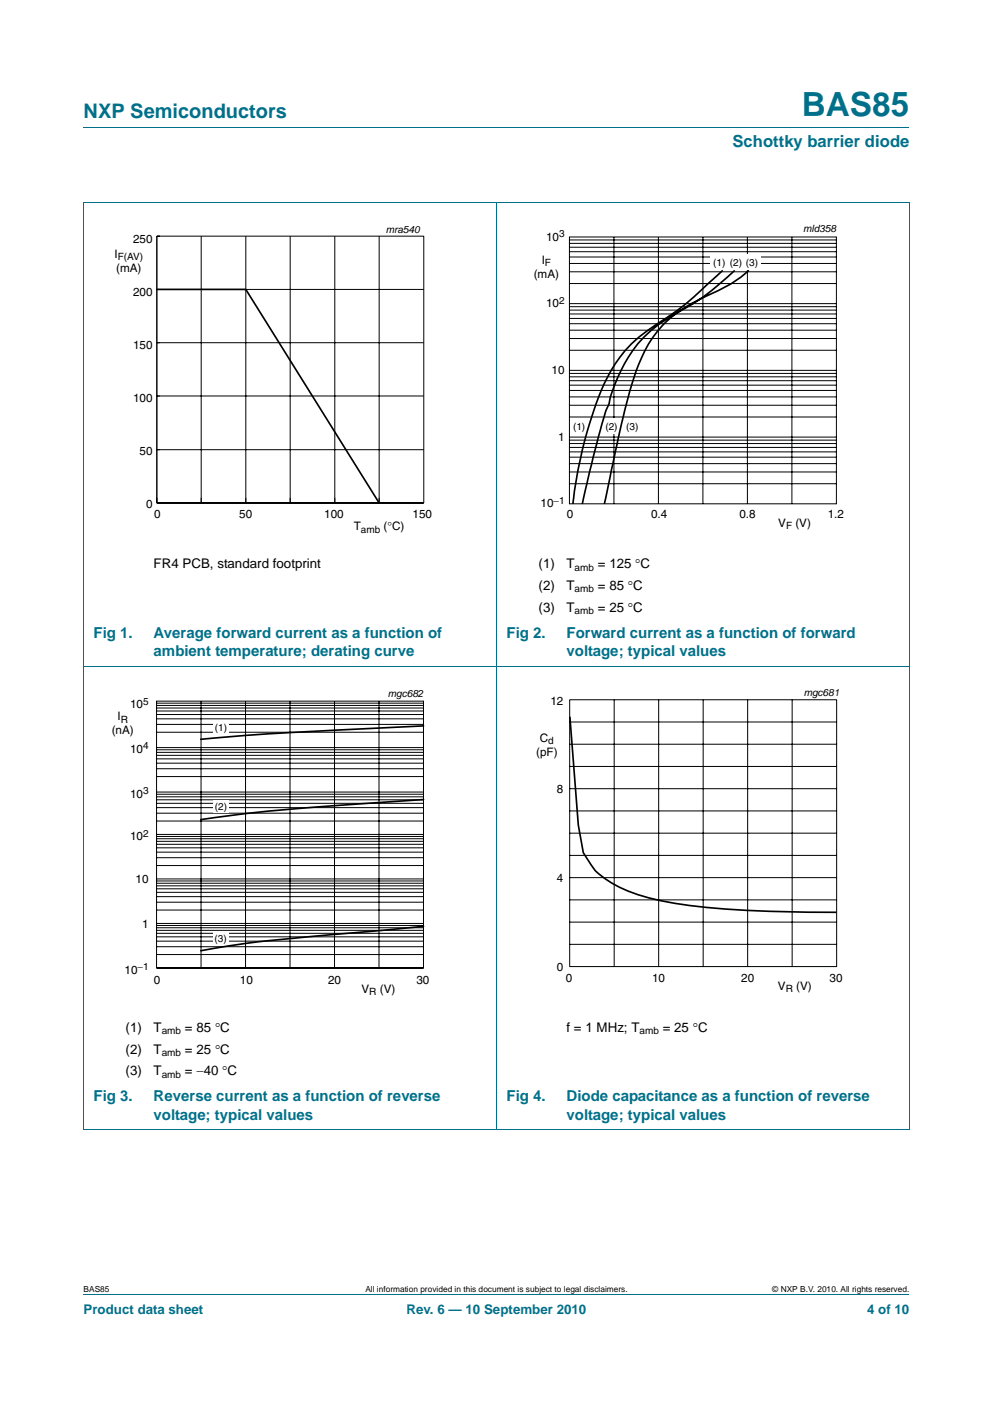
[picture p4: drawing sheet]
<svg xmlns="http://www.w3.org/2000/svg" width="210mm" height="297mm" viewBox="0 0 210 297" stroke-linecap="round" stroke-linejoin="round" font-family="sans-serif">
<path d="M17.7 27h174.6M17.6 42.9h174.7M17.7 42.9v196.1M105 42.8v196.3M192.3 42.9v196.1M17.6 140.9h174.7M17.6 239h174.7M17.7 273.9h174.6" fill="none" stroke="#00708a" stroke-width=".21"/>
<g fill="none" stroke="#000" stroke-width=".21">
<path d="M33.2 50h56.4v56.4h-56.4zM42.5 50v56.4M52 50v56.4M61.4 50v56.4M70.8 50v56.4M80.2 50v56.4M120.4 50.1h56.5v56.5h-56.5zM120.4 60h56.5M120.4 57.5h56.5M120.4 55.7h56.5M120.4 54.4h56.5M120.4 53.3h56.5"/>
<path d="M120.4 52.3h56.5M120.4 51.5h56.5M120.4 50.8h56.5M129.8 50.1v56.5M139.2 50.1v56.5M148.6 50.1v56.5M158 50.1v56.5M167.5 50.1v56.5M33.2 72.5h56.4M33.2 61.2h56.4M120.4 79.7h56.5M120.4 79h56.5"/>
<path d="M120.4 78.4h56.5M120.4 74.1h56.5M120.4 71.6h56.5M120.4 69.9h56.5M120.4 68.5h56.5M120.4 67.4h56.5M120.4 66.4h56.5M120.4 65.6h56.5M120.4 64.9h56.5M120.4 64.2h56.5M33.2 95.1h56.4M33.2 83.8h56.4"/>
<path d="M120.4 99.9h56.5M120.4 98.1h56.5M120.4 96.7h56.5M120.4 95.6h56.5M120.4 94.7h56.5M120.4 93.8h56.5M120.4 93.1h56.5M120.4 92.5h56.5M120.4 88.2h56.5M120.4 85.7h56.5M120.4 84h56.5M120.4 82.6h56.5"/>
<path d="M120.4 81.5h56.5M120.4 80.5h56.5M120.4 102.3h56.5"/>
</g>
<path d="M152.8 57.2l-4.6 4.3a49.9 49.9 0 0 1-9.2 7 30 30 0 0 0-13 17 94 94 0 0 0-4.9 21.1M155.4 57.2l-1.6 1.4a48.5 48.5 0 0 1-9.7 7.1 26.8 26.8 0 0 0-11.2 9.9l-2.2 4.2a24.6 24.6 0 0 0-1.9 5.7l-.7 1.4-1.6 5.6-3.4 14.1M158.4 57.2a30.2 30.2 0 0 1-9.5 5.7 24.7 24.7 0 0 0-11.7 9.8 61.3 61.3 0 0 0-5.8 17l-3.6 16.9M33.2 61.2h18.8l28.2 45.2" fill="none" stroke="#000" stroke-width=".35"/>
<path d="M20.5 47.1h81.8v66.4h-81.8z" fill="none" stroke="#fff" stroke-width=".21"/>
<g fill="#fff">
<path d="M150.2 54.1h3.7v2.6h-3.7z"/>
<path d="M153.7 54.1h3.7v2.6h-3.7z"/>
<path d="M157.1 53.8h3.7v3.2h-3.7z"/>
<path d="M128.2 88.6h2v3.2h-2z"/>
</g>
<path d="M107.7 47.3h81.9v66.3h-81.9zM20.4 145.5h81.9v66.3h-81.9z" fill="none" stroke="#fff" stroke-width=".21"/>
<g fill="none" stroke="#000" stroke-width=".21">
<path d="M33.1 158.2h56.4M33.1 148.3h56.5v56.5h-56.5zM33.1 159.8h56.5M33.1 159.2h56.5M33.1 158.6h56.5M33.1 154.9h56.5M33.1 153.3h56.5M33.1 152.1h56.5M33.1 151.2h56.5M33.1 150.4h56.5M33.1 149.8h56.5M33.1 149.2h56.5"/>
<path d="M33.1 148.8h56.5M42.5 148.4v56.4M51.9 148.4v56.4M61.3 148.4v56.4M70.7 148.4v56.4M80.1 148.4v56.4M33.1 167.6h56.4M33.1 179.4h56.5M33.1 178.6h56.5M33.1 178h56.5M33.1 177.4h56.5M33.1 177h56.5"/>
<path d="M33.1 176.5h56.5M33.1 173.7h56.5M33.1 172h56.5M33.1 170.9h56.5M33.1 170h56.5M33.1 169.2h56.5M33.1 168.6h56.5M33.1 168h56.5M33.1 164.3h56.5M33.1 162.6h56.5M33.1 161.5h56.5M33.1 160.6h56.5"/>
<path d="M33.1 199.1h56.5M33.1 198.2h56.5M33.1 197.5h56.5M33.1 196.8h56.5M33.1 196.3h56.5M33.1 195.8h56.5M33.1 195.4h56.5M33.1 192.5h56.5M33.1 190.9h56.5M33.1 189.7h56.5M33.1 188.8h56.5M33.1 188h56.5"/>
<path d="M33.1 187.4h56.5M33.1 186.9h56.5M33.1 186.4h56.5M33.1 186h56.5M33.1 183.1h56.5M33.1 181.5h56.5M33.1 180.3h56.5M33.1 202h56.5M33.1 204.8h56.5M33.1 200.3h56.5"/>
</g>
<g fill="#fff">
<path d="M45.2 152.5h3.2v3.1h-3.2z"/>
<path d="M45.2 169.3h3.2v2.7h-3.2z"/>
<path d="M45 197.1h3.3v2.6h-3.3z"/>
</g>
<path d="M89.6 153.6l-33 1.7-14.2 1.1M120.5 151.6l1.8 23 1.2 6a14.7 14.7 0 0 0 5.4 5.9 36.6 36.6 0 0 0 14.5 4.7 227 227 0 0 0 33.5 1.8M89.6 169.2l-23.6 1.6a303.3 303.3 0 0 0-23.6 2.6M89.6 196l-33 3-8.2 1.1-6 1" fill="none" stroke="#000" stroke-width=".35"/>
<g fill="none" stroke="#000" stroke-width=".21">
<path d="M120.5 148h56.4v56.5h-56.4zM120.5 152.7h56.4M120.5 157.5h56.4M129.9 148v56.5M139.3 148v56.5M148.7 148v56.5M158.1 148v56.5M167.5 148v56.5M120.5 171.6h56.4M120.5 176.3h56.4M120.5 166.9h56.4M120.5 162.2h56.4"/>
<path d="M120.5 185.7h56.4M120.5 190.4h56.4M120.5 195.1h56.4M120.5 199.8h56.4M120.5 181h56.4"/>
</g>
<path d="M107.8 145.2h81.8v66.3h-81.8z" fill="none" stroke="#fff" stroke-width=".21"/>
<text font-size="7" fill="#00708a" x="169.6" y="24.6">BAS85</text>
<text font-size="4.2" fill="#00708a" x="17.7" y="24.9">NXP Semiconductors</text>
<text font-size="3.5" fill="#00708a" x="154.9" y="31.1">Schottky barrier diode</text>
<g font-size="3.2" fill="#00708a">
<text x="19.8" y="134.9">Fig 1.</text>
<text x="32.5" y="134.9">Average forward current as a function of</text>
<text x="107.1" y="134.9">Fig 2.</text>
<text x="119.8" y="134.9">Forward current as a function of forward</text>
<text x="32.5" y="138.8">ambient temperature; derating curve</text>
<text x="119.8" y="138.8">voltage; typical values</text>
<text x="19.8" y="233">Fig 3.</text>
<text x="32.5" y="233">Reverse current as a function of reverse</text>
<text x="107.1" y="233">Fig 4.</text>
<text x="119.8" y="233">Diode capacitance as a function of reverse</text>
<text x="32.5" y="236.9">voltage; typical values</text>
<text x="119.8" y="236.9">voltage; typical values</text>
</g>
<g font-size="2.8">
<text x="32.5" y="120.2">FR4 PCB, standard footprint</text>
<text x="113.9" y="120.2">(1)</text>
<text x="113.9" y="124.8">(2)</text>
<text x="119.8" y="120.2">T</text>
<text x="119.8" y="124.8">T</text>
<text x="126.4" y="120.2">= 125 °C</text>
<text x="126.4" y="124.8">= 85 °C</text>
<text x="113.9" y="129.4">(3)</text>
<text x="119.8" y="129.4">T</text>
<text x="126.4" y="129.4">= 25 °C</text>
<text x="26.6" y="218.3">(1)</text>
<text x="32.5" y="218.3">T</text>
<text x="39.1" y="218.3">= 85 °C</text>
<text x="119.8" y="218.3">f = 1 MHz; T</text>
<text x="140.1" y="218.3">= 25 °C</text>
<text x="26.6" y="222.9">(2)</text>
<text x="26.6" y="227.5">(3)</text>
<text x="32.5" y="222.9">T</text>
<text x="32.5" y="227.5">T</text>
<text x="39.1" y="222.9">= 25 °C</text>
<text x="39.1" y="227.5">= −40 °C</text>
</g>
<g font-size="2.8" fill="#00708a">
<text x="17.7" y="277.9">Product data sheet</text>
<text x="86" y="277.9">Rev. 6 — 10 September 2010</text>
<text x="183.4" y="277.9">4 of 10</text>
</g>
<g font-size="2.5">
<text x="28.1" y="51.5">250</text>
<text x="115.5" y="50.9">10</text>
<text x="24.2" y="54.6">I</text>
<text x="24.6" y="57.6">(mA)</text>
<text x="112.9" y="58.9">(mA)</text>
<text x="114.6" y="55.9">I</text>
<text x="28.1" y="62.7">200</text>
<text x="115.5" y="65">10</text>
<text x="28.1" y="73.9">150</text>
<text x="116.7" y="79.1">10</text>
<text x="28.1" y="85.1">100</text>
<text x="118" y="93.2">1</text>
<text x="29.5" y="96.3">50</text>
<text x="30.9" y="107.5">0</text>
<text x="114.3" y="107.3">10</text>
<text x="32.6" y="109.6">0</text>
<text x="50.6" y="109.6">50</text>
<text x="68.6" y="109.6">100</text>
<text x="74.8" y="112.2">T</text>
<text x="81.1" y="112.2">(°C)</text>
<text x="87.2" y="109.6">150</text>
<text x="119.8" y="109.5">0</text>
<text x="137.7" y="109.5">0.4</text>
<text x="156.4" y="109.5">0.8</text>
<text x="164.6" y="111.5">V</text>
<text x="168.2" y="111.5">(V)</text>
<text x="175" y="109.5">1.2</text>
<text x="27.5" y="149.9">10</text>
<text x="116.4" y="149.1">12</text>
<text x="23.6" y="155.4">(nA)</text>
<text x="24.8" y="152.4">I</text>
<text x="27.5" y="159.2">10</text>
<text x="113.4" y="160">(pF)</text>
<text x="114.2" y="157">C</text>
<text x="117.8" y="167.8">8</text>
<text x="27.5" y="168.8">10</text>
<text x="27.5" y="177.8">10</text>
<text x="28.7" y="186.7">10</text>
<text x="117.8" y="186.7">4</text>
<text x="30" y="196.2">1</text>
<text x="26.3" y="206.1">10</text>
<text x="32.5" y="208.1">0</text>
<text x="50.7" y="208.1">10</text>
<text x="69.4" y="208.1">20</text>
<text x="88.1" y="208.1">30</text>
<text x="117.8" y="205.4">0</text>
<text x="119.7" y="207.8">0</text>
<text x="137.9" y="207.8">10</text>
<text x="156.8" y="207.8">20</text>
<text x="164.5" y="209.4">V</text>
<text x="168.4" y="209.4">(V)</text>
<text x="175.4" y="207.8">30</text>
<text x="76.4" y="210.1">V</text>
<text x="80.3" y="210.1">(V)</text>
</g>
<g font-size="2.1">
<text x="81.6" y="49.2">mra540</text>
<text x="118.2" y="50.2">3</text>
<text x="169.8" y="49.2">mld358</text>
<text x="24.9" y="55.1">F(AV)</text>
<text x="115.2" y="56.4">F</text>
<text x="150.8" y="56.3">(1)</text>
<text x="154.4" y="56.3">(2)</text>
<text x="157.7" y="56.3">(3)</text>
<text x="118.2" y="64.3">2</text>
<text x="121.2" y="91">(1)</text>
<text x="128" y="91">(2)</text>
<text x="132.4" y="91">(3)</text>
<text x="117.1" y="106.6">−1</text>
<text x="76.3" y="112.7">amb</text>
<text x="166.2" y="112">F</text>
<text x="121.5" y="120.7">amb</text>
<text x="121.5" y="125.3">amb</text>
<text x="121.5" y="129.9">amb</text>
<text x="30.2" y="149.1">5</text>
<text x="82" y="147.6">mgc682</text>
<text x="169.9" y="147.2">mgc681</text>
<text x="25.5" y="152.9">R</text>
<text x="45.5" y="154.7">(1)</text>
<text x="30.2" y="158.5">4</text>
<text x="115.9" y="157.5">d</text>
<text x="30.2" y="168">3</text>
<text x="45.5" y="171.5">(2)</text>
<text x="30.2" y="177.1">2</text>
<text x="45.4" y="199.2">(3)</text>
<text x="29.1" y="205.3">−1</text>
<text x="166.2" y="209.9">R</text>
<text x="78.1" y="210.6">R</text>
<text x="34.2" y="218.8">amb</text>
<text x="135.3" y="218.8">amb</text>
<text x="34.2" y="223.4">amb</text>
<text x="34.2" y="228">amb</text>
</g>
<g font-size="1.8">
<text x="17.7" y="273.3">BAS85</text>
<text x="77.3" y="273.3">All information provided in this document is subject to legal disclaimers.</text>
<text x="163.3" y="273.3">© NXP B.V. 2010. All rights reserved.</text>
</g>
</svg>
